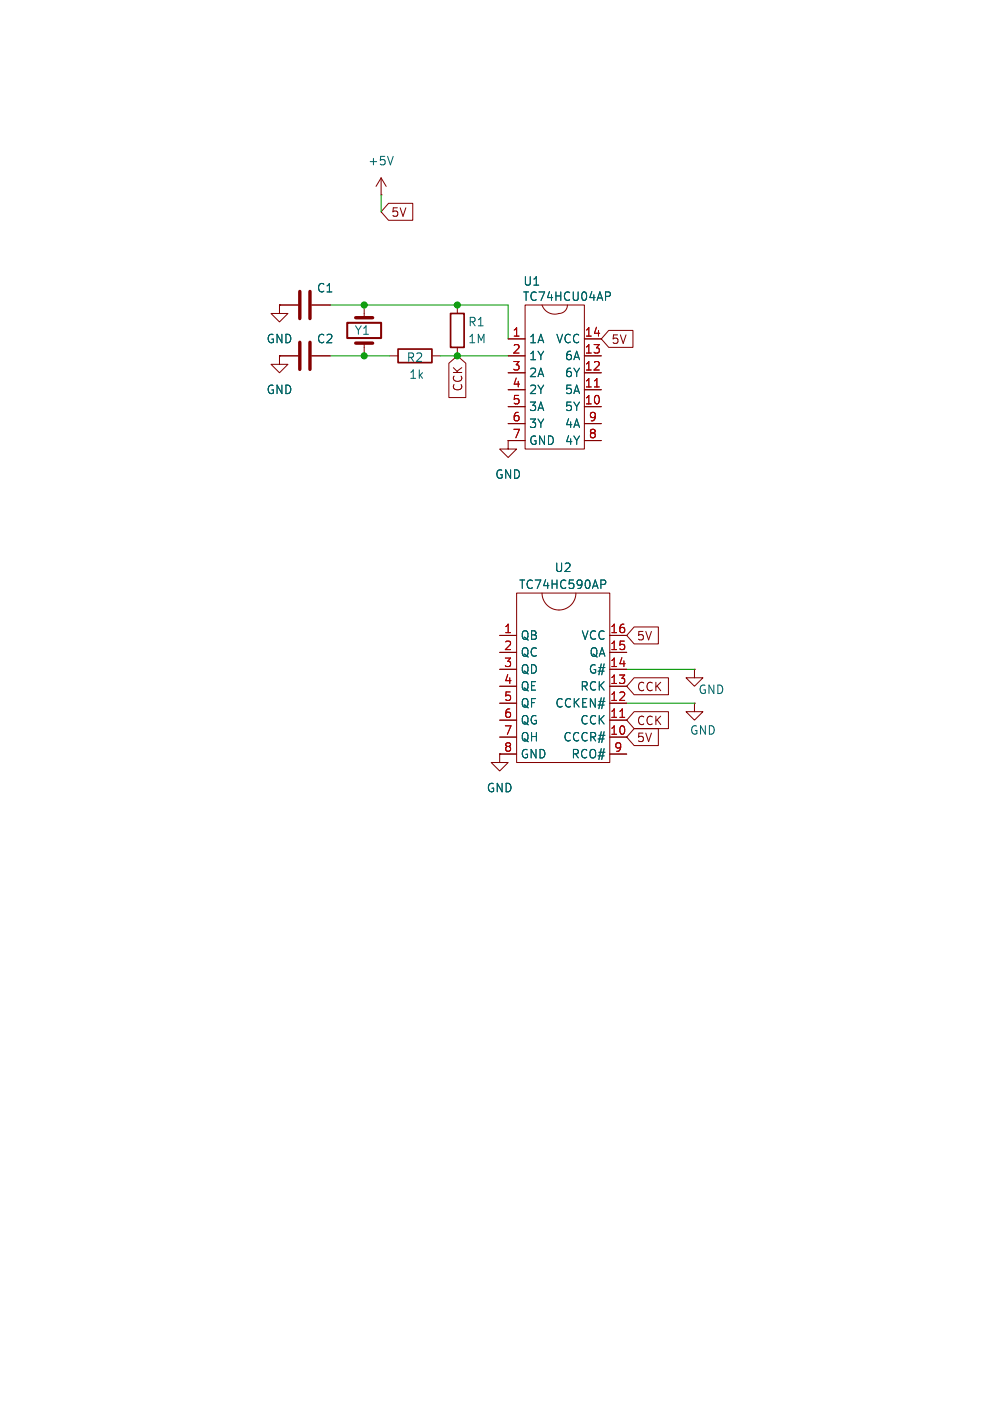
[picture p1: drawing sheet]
<svg xmlns="http://www.w3.org/2000/svg" width="148mm" height="210mm" viewBox="0 0 148 210" stroke-linecap="round" stroke-linejoin="round" font-family="sans-serif">
<path d="M59.7 52.3h5.1v2.1h-5.1zM67.6 47h2v5.1h-2z" fill="none" stroke="#840000" stroke-width=".25"/>
<g fill="none" stroke="#840000" stroke-width=".15">
<path d="M57.1 29.2h.1M57.1 26.7l-.7 1.2M57.1 26.7v2.5M57.1 26.7l.8 1.2M58.3 30.5h3.6v2.5h-3.6l-1.2-1.2zM41.9 45.7v1.3h1.3l-1.3 1.3-1.3-1.3h1.3M41.9 45.7h.1M41.9 53.3v1.3h1.3l-1.3 1.3-1.3-1.3h1.3M41.9 53.3h.1M41.9 53.3h2.8M41.9 45.7h2.8M46.7 53.3h2.8"/>
<path d="M46.7 45.7h2.8M54.6 45.7v1.9M54.6 51.4v1.9M58.4 53.3h1.3M64.8 53.3h1.2M67.3 54.5l1.3-1.2 1.3 1.2v5.1h-2.6zM68.6 45.7v1.3M68.6 52.1v1.2M76.2 53.3h2.5M76.2 50.8h2.5M76.2 58.4h2.5M76.2 55.9h2.5"/>
<path d="M78.7 45.7h8.9v21.6h-8.9zM81.3 45.7a2.17 2.17 0 0 0 3.6 .7l.2-.7M87.6 53.3h2.6M87.6 50.8h2.6M87.6 58.4h2.6M87.6 55.9h2.6M91.3 49.5h3.6v2.6h-3.6l-1.1-1.3zM76.2 66v1.3h1.3l-1.3 1.3-1.3-1.3h1.3M76.2 66h.1M76.2 61h2.5M76.2 63.5h2.5M76.2 66h2.5"/>
<path d="M87.6 61h2.6M87.6 63.5h2.6M87.6 66h2.6M74.9 95.3h2.6M74.9 97.8h2.6M77.5 88.9h13.9v25.4h-13.9zM81.3 88.9a2.54 2.54 0 0 0 2.5 2.5 2.54 2.54 0 0 0 2.6-2.5M91.4 95.3h2.6M91.4 97.8h2.6M95.1 94h3.6v2.5h-3.6l-1.1-1.2zM74.9 113v1.3h1.3l-1.3 1.3-1.2-1.3h1.2M74.9 113h.1"/>
<path d="M74.9 110.5h2.6M74.9 108h2.6M74.9 105.4h2.6M74.9 102.9h2.6M74.9 100.3h2.6M74.9 113h2.6M91.4 110.5h2.6M91.4 108h2.6M91.4 105.4h2.6M91.4 102.9h2.6M91.4 100.3h2.6M91.4 113h2.6"/>
<path d="M95.1 109.2h3.6v2.6h-3.6l-1.1-1.3zM95.1 101.6h5.1v2.5h-5.1l-1.1-1.2zM95.1 106.7h5.1v2.5h-5.1l-1.1-1.2zM104.1 105.4v1.3h1.3l-1.3 1.3-1.2-1.3h1.2M104.1 105.4h.1M104.1 100.3v1.3h1.3l-1.3 1.3-1.2-1.3h1.2M104.1 100.3h.1"/>
</g>
<path d="M89.1 58h.8M93 107.5h.7" fill="none" stroke="#a90000" stroke-width=".15"/>
<path d="M59 23.4l-.5 1.3M91.3 43.8l.2 .2v.3l-.2 .1M90.1 86.9h.5l.2 .3-.1 .3-.6 .1" fill="none" stroke="#006464" stroke-width=".15"/>
<path d="M52.1 48.4h5v2.3h-5z" fill="none" stroke="#840000" stroke-width=".3"/>
<path d="M45 43.7v4.1M45 51.3v4.1M46.5 43.7v4.1M46.5 51.3v4.1M53.3 51.4h2.6M53.3 47.6h2.6" fill="none" stroke="#840000" stroke-width=".51"/>
<path d="M57.1 29.2v2.6M49.5 45.7h26.7v5.1M49.5 53.3h8.9M66 53.3h10.2M94 100.3h10.1M94 105.4h10.1" fill="none" stroke="#009600" stroke-width=".15"/>
<g fill="#009600" stroke="#009600" stroke-width=".15">
<circle cx="54.6" cy="45.7" r=".46"/>
<circle cx="68.6" cy="45.7" r=".46"/>
<circle cx="54.6" cy="53.3" r=".46"/>
<circle cx="68.6" cy="53.3" r=".46"/>
</g>
<g font-size="1.8" fill="#006464">
<text x="55.1" y="25">+5V</text>
<text x="47.4" y="44">C1</text>
<text x="78.3" y="45.3">TC74HCU04AP</text>
<text x="78.4" y="43">U1</text>
<text x="39.9" y="51.7">GND</text>
<text x="47.4" y="51.7">C2</text>
<text x="53.1" y="50.4">Y1</text>
<text x="70.1" y="49.1">R1</text>
<text x="70.1" y="51.7">1M</text>
<text x="79.2" y="51.7">1A</text>
<text x="83.3" y="51.7">VCC</text>
<text x="39.9" y="59.3">GND</text>
<text x="60.9" y="54.5">R2</text>
<text x="61.3" y="57">1k</text>
<text x="79.2" y="54.2">1Y</text>
<text x="79.2" y="56.7">2A</text>
<text x="79.2" y="59.3">2Y</text>
<text x="84.6" y="59.3">5A</text>
<text x="84.6" y="56.7">6Y</text>
<text x="84.6" y="54.2">6A</text>
<text x="79.2" y="61.8">3A</text>
<text x="79.2" y="64.4">3Y</text>
<text x="84.6" y="61.8">5Y</text>
<text x="84.6" y="64.4">4A</text>
<text x="74.2" y="72">GND</text>
<text x="79.2" y="66.9">GND</text>
<text x="84.6" y="66.9">4Y</text>
<text x="77.7" y="88.5">TC74HC590AP</text>
<text x="83.1" y="86">U2</text>
<text x="78" y="96.1">QB</text>
<text x="78" y="98.7">QC</text>
<text x="78" y="101.2">QD</text>
<text x="87.1" y="96.1">VCC</text>
<text x="88.2" y="101.2">G#</text>
<text x="88.3" y="98.7">QA</text>
<text x="78" y="103.7">QE</text>
<text x="78" y="106.3">QF</text>
<text x="83.2" y="106.3">CCKEN#</text>
<text x="86.9" y="103.7">RCK</text>
<text x="104.6" y="104.2">GND</text>
<text x="78" y="108.8">QG</text>
<text x="78" y="111.4">QH</text>
<text x="78" y="113.9">GND</text>
<text x="84.4" y="111.4">CCCR#</text>
<text x="85.6" y="113.9">RCO#</text>
<text x="86.9" y="108.8">CCK</text>
<text x="103.4" y="110.3">GND</text>
<text x="72.9" y="119">GND</text>
</g>
<g font-size="1.8" fill="#840000">
<text x="58.6" y="32.7">5V</text>
<text x="91.6" y="51.8">5V</text>
<text x="69.5" y="58.8" transform="rotate(-90 69.5 58.8)">CCK</text>
<text x="95.4" y="96.2">5V</text>
<text x="95.4" y="103.8">CCK</text>
<text x="95.4" y="111.4">5V</text>
<text x="95.4" y="108.9">CCK</text>
</g>
<g font-size="1.8" fill="#a90000">
<text x="76.8" y="50.5">1</text>
<text x="76.8" y="53.1">2</text>
<text x="87.6" y="53.1">13</text>
<text x="87.6" y="50.5">14</text>
<text x="76.8" y="55.6">3</text>
<text x="76.8" y="58.2">4</text>
<text x="87.6" y="58.2">11</text>
<text x="87.6" y="55.6">12</text>
<text x="76.8" y="60.7">5</text>
<text x="76.8" y="63.2">6</text>
<text x="76.8" y="65.8">7</text>
<text x="87.6" y="60.7">10</text>
<text x="88.2" y="65.8">8</text>
<text x="88.2" y="63.2">9</text>
<text x="75.5" y="95">1</text>
<text x="91.4" y="95">16</text>
<text x="75.5" y="97.5">2</text>
<text x="75.5" y="100.1">3</text>
<text x="91.4" y="100.1">14</text>
<text x="91.4" y="97.5">15</text>
<text x="75.5" y="102.6">4</text>
<text x="75.5" y="105.2">5</text>
<text x="75.5" y="107.7">6</text>
<text x="91.4" y="107.7">11</text>
<text x="91.4" y="105.2">12</text>
<text x="91.4" y="102.6">13</text>
<text x="75.5" y="110.2">7</text>
<text x="75.5" y="112.8">8</text>
<text x="91.4" y="110.2">10</text>
<text x="92" y="112.8">9</text>
</g>
</svg>
